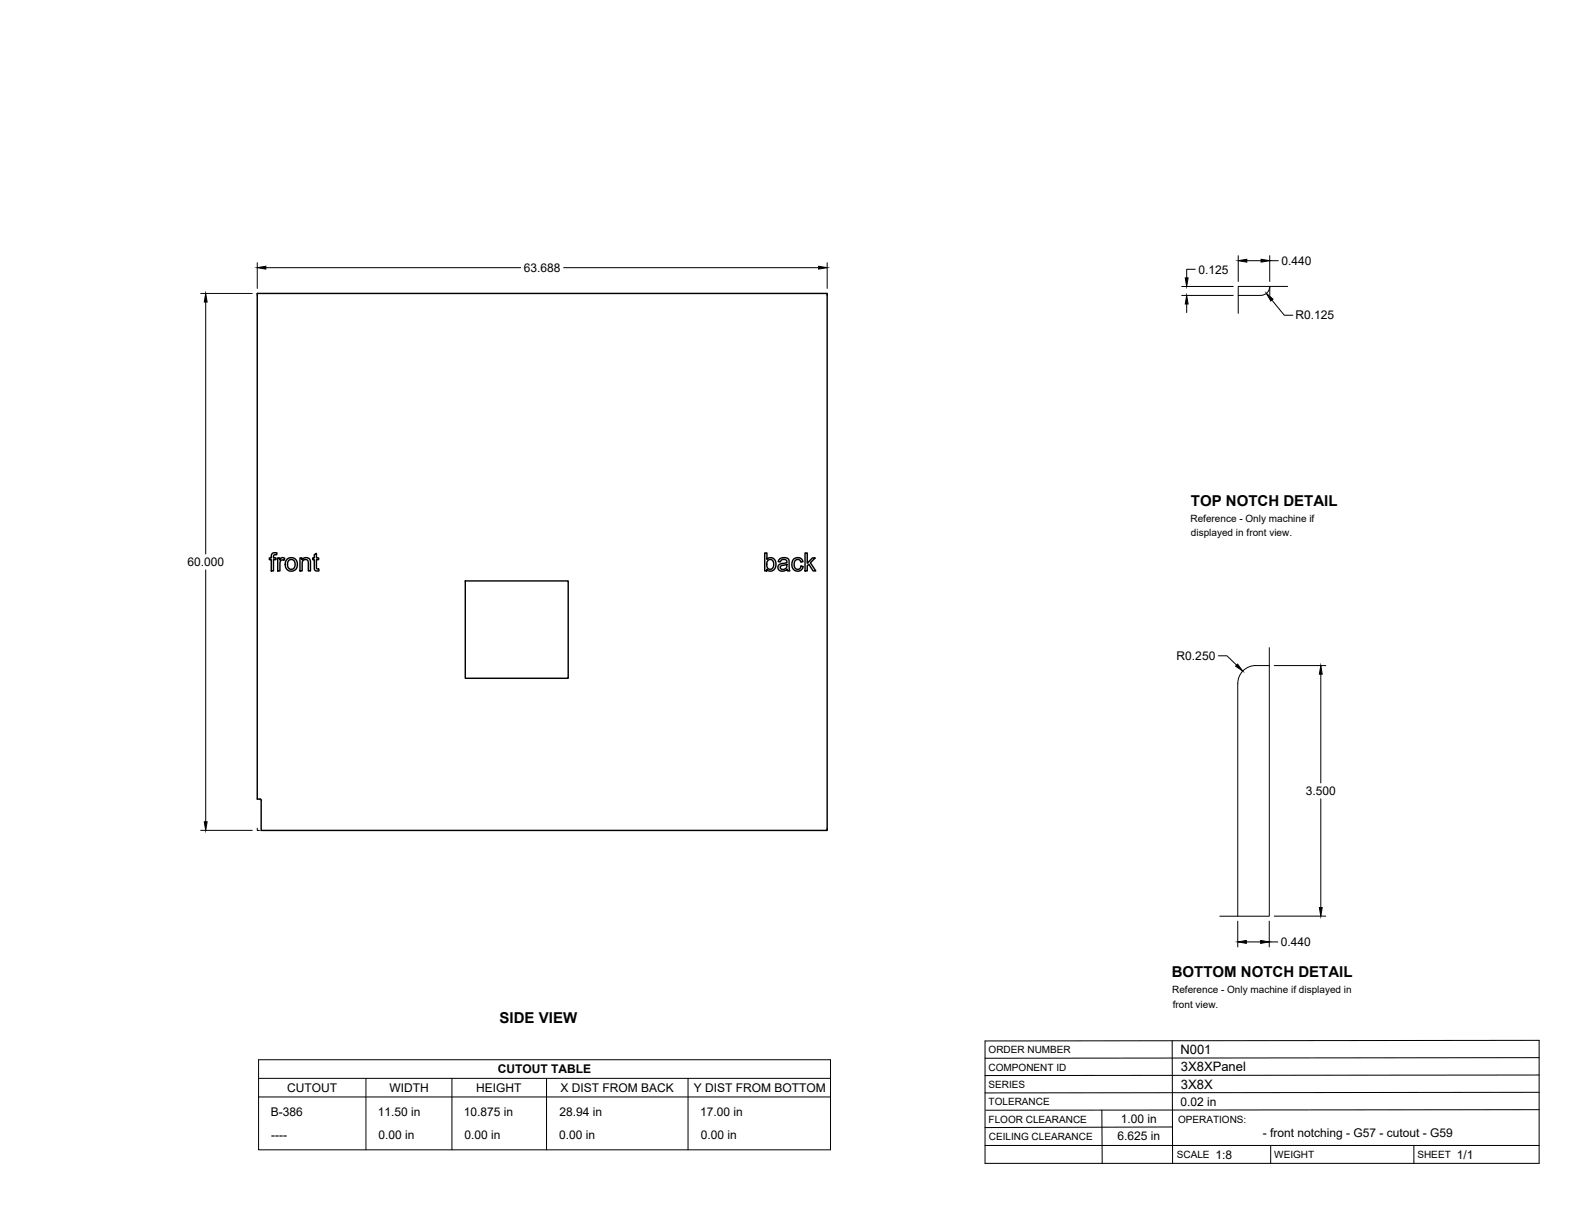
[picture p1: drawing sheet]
<svg xmlns="http://www.w3.org/2000/svg" width="559mm" height="432mm" viewBox="0 0 559 432" stroke-linecap="round" stroke-linejoin="round" font-family="sans-serif">
<!-- layer: Visible -->
<g fill="none" stroke="#000" stroke-width=".51">
<path d="M91.3 104.1h202.2v190.5h-200.8v-10.7l-.2-.3-1.2-.1zM96.5 196.5l.7-.4 1.1 .1-.2 .7a.73 .73 0 0 0-.7-.1 .73 .73 0 0 0-.4 .7v.5h.9v.6h-.9v4h-.8v-4h-.6v-.6h.6zM98.5 198h.7v.6a1.12 1.12 0 0 1 1.8-.5l-.2 .7-.4-.1a1.06 1.06 0 0 0-1.1 1.5v2.4h-.8zM101.9 198.4l1-.5a2.33 2.33 0 0 1 2.6 2.9 2.33 2.33 0 0 1-3.7 1.2l-.6-1.3a2.64 2.64 0 0 1 .7-2.3zM102.4 198.9l1.2-.4 .9 .8 .2 1.4-.7 1.1-.9 .2-.9-.7-.2-1.2zM106.4 198h.7v.6a1.64 1.64 0 0 1 2-.7 1.64 1.64 0 0 1 1.1 1.8v2.9h-.8l-.1-3.5-.7-.6-1 .3-.4 .8v3h-.8zM111.5 196.8l.8-.5v1.7h.8v.6h-.8v3.1l.8 .2 .1 .6-.6 .1a1 1 0 0 1-1.1-1.4v-2.6h-.6v-.6h.6zM271.3 196.2h.8v2.3a1.97 1.97 0 0 1 2.5-.2 1.97 1.97 0 0 1 .7 2.4l-.3 .9a1.74 1.74 0 0 1-3 .4v.6h-.7zM272.5 198.8l.9-.3 .8 .4 .3 1.2-.2 1.2a1.2 1.2 0 0 1-1.5 .6 1.2 1.2 0 0 1-.8-1.4l.1-1zM276.5 198.5l.7-.5 1-.2 1.5 .5 .3 .6 .2 3.7h-.8l-.1-.6a1.76 1.76 0 0 1-2 .7 1.76 1.76 0 0 1-1.3-1.6l.8-.9 1.5-.4a.68 .68 0 0 0 .9-.6 .68 .68 0 0 0-.9-.7 1.11 1.11 0 0 0-1.4 .9l-.8-.1zM281.5 198.5a1.95 1.95 0 0 1 1.9-.7 1.95 1.95 0 0 1 1.5 1.5l-.8 .1a1.26 1.26 0 0 0-1.6-.8 1.26 1.26 0 0 0-.8 1.7l.3 1.1 .6 .5a1.14 1.14 0 0 0 1.6-1l.8 .1-.4 .9a2.06 2.06 0 0 1-2.4 .6 2.06 2.06 0 0 1-1.3-2.2zM285.6 196.2h.8v3.6l1.8-1.8h1.1l-1.8 1.7 1.9 2.9h-.9l-1.5-2.4-.6 .5v1.9h-.8z"/>
<path d="M165.1 206.1h36.5v34.6h-36.5zM277 200.8l1.4-.3a.43 .43 0 0 1 .6-.2 .43 .43 0 0 1 .2 .5 1.25 1.25 0 0 1-1 1.2 1.25 1.25 0 0 1-1.4-.7z"/>
</g>
<!-- layer: Reference -->
<path d="M92.1 104.1h-.8v.8M292.7 104.1h.8v.8M439.3 104.8h8M447.3 104.8a3.2 3.2 0 0 0 3.2-3.2v3.2M456.9 101.6h-17.6v9.6M450.3 236.2a12.8 12.8 0 0 0-7.7 .6 6.4 6.4 0 0 0-3.4 5.7l-.1 82.6M450.3 229.8v95.3h-17.5M91.3 293.8v.8h.8M293.5 293.8v.8h-.8" fill="none" stroke="#000" stroke-width=".35"/>
<!-- layer: Titleblock -->
<path d="M349.5 369.3l196.6-.2v43.7h-196.6zM415.9 369.3l.1 43.5M546.1 375.3l-196.6 .2M390.9 393.9l.2 18.9M416 399.9l-66.5 .2M546.1 393.7l-196.3 .2M546.1 387.6l-196.6 .2M546.1 381.4l-196.6 .2M349.5 406.4h196.6M450.8 406.4v6.4M501.6 406.4v6.4" fill="none" stroke="#000" stroke-width=".36"/>
<!-- layer: Custom Tables -->
<path d="M91.7 376h203v32h-203zM91.7 382.6h203M91.7 389.2h203M129.8 382.6v25.4M160.3 382.6v25.4M193.9 382.6v25.4M244.1 382.6v25.4" fill="none" stroke="#000" stroke-width=".35"/>
<!-- layer: FD_Dimensions -->
<g fill="none" stroke="#000" stroke-width=".35">
<path d="M91.3 93.2v9.1M94.3 95h90.5M200 95h90.4M293.5 93.2v9.1M424.1 95.5h-3.1v3.1M439.3 90.7v9.2M442.4 92.5h5M450.5 90.7v9.2M450.5 92.5h3M71.2 104.1h18.3M73 107.2v89.4M419.2 104.8h18.3"/>
<path d="M419.2 101.6h18.3M421 107.9v3M451.3 106.5l4.4 5.3h3M73 202.2v89.4M432.3 232.7h3l3.4 3.3M452.1 236.2h18.3M468.6 239.2v38.6M71.2 294.6h18.3M468.6 283.4v38.6M439.1 326.8v9.2M442.2 334.2h5.1M450.3 326.8v9.2"/>
<path d="M450.3 334.2h3.1M452.1 325.1h18.3"/>
</g>
<g fill="#000" stroke="#000" stroke-width=".35">
<path d="M91.3 95l3-.5v1zM290.4 94.5l3.1 .5-3.1 .5zM420.5 98.6h1l-.5 3zM439.3 92.5l3.1-.5v1zM447.4 92l3.1 .5-3.1 .5zM73 104.1l.5 3.1h-1zM421 104.8l.5 3.1h-1zM449.3 104.1l2.4 2-.8 .7zM439.1 235.6l1.8 2.5-2.5-1.8zM468.6 236.2l.5 3h-1zM72.5 291.6h1l-.5 3zM439.1 334.2l3.1-.5v1z"/>
<path d="M447.3 333.7l3 .5-3 .5zM468.1 322h1l-.5 3.1z"/>
</g>
<g font-size="5.3">
<text x="422.6" y="179.5">TOP NOTCH DETAIL</text>
<text x="415.8" y="346.8">BOTTOM NOTCH DETAIL</text>
<text x="177.3" y="363.1">SIDE VIEW</text>
</g>
<g font-size="4.6">
<text x="418.8" y="373.8">N001</text>
<text x="419" y="380.1">3X8XPanel</text>
<text x="419" y="386.2">3X8X</text>
</g>
<g font-size="4.3">
<text x="454.6" y="94">0.440</text>
<text x="185.9" y="96.5">63.688</text>
<text x="425.2" y="97">0.125</text>
<text x="459.6" y="113.3">R0.125</text>
<text x="66.5" y="200.9">60.000</text>
<text x="417.5" y="234.2">R0.250</text>
<text x="463.3" y="282.1">3.500</text>
<text x="454.5" y="335.7">0.440</text>
<text x="176.6" y="380.8">CUTOUT TABLE</text>
<text x="101.9" y="387.4">CUTOUT</text>
<text x="138.2" y="387.4">WIDTH</text>
<text x="169" y="387.4">HEIGHT</text>
<text x="198.9" y="387.4">X DIST FROM BACK</text>
<text x="246.1" y="387.4">Y DIST FROM BOTTOM</text>
<text x="418.8" y="392.4">0.02 in</text>
<text x="96.1" y="396.1">B-386</text>
<text x="134.1" y="396.1">11.50 in</text>
<text x="164.6" y="396.1">10.875 in</text>
<text x="198.5" y="396.1">28.94 in</text>
<text x="248.4" y="396.1">17.00 in</text>
<text x="397.7" y="398.3">1.00 in</text>
<text x="96.2" y="404">----</text>
<text x="134.3" y="404">0.00 in</text>
<text x="164.8" y="404">0.00 in</text>
<text x="198.4" y="404">0.00 in</text>
<text x="248.6" y="404">0.00 in</text>
<text x="396.5" y="404.3">6.625 in</text>
<text x="448.1" y="403.3">- front notching - G57 - cutout - G59</text>
<text x="431.3" y="411.1">1:8</text>
<text x="516.9" y="411.1">1/1</text>
</g>
<g font-size="3.5">
<text x="422.4" y="185">Reference - Only machine if</text>
<text x="422.6" y="190.2">displayed in front view.</text>
<text x="415.9" y="352.4">Reference - Only machine if displayed in</text>
<text x="416.1" y="357.5">front view.</text>
<text x="350.8" y="373.6">ORDER NUMBER</text>
<text x="350.8" y="379.9">COMPONENT ID</text>
<text x="350.8" y="386.1">SERIES</text>
<text x="350.8" y="392.2">TOLERANCE</text>
<text x="350.8" y="398.4">FLOOR CLEARANCE</text>
<text x="418" y="398.4">OPERATIONS:</text>
<text x="350.8" y="404.4">CEILING CLEARANCE</text>
<text x="417.5" y="410.9">SCALE</text>
<text x="452.1" y="410.9">WEIGHT</text>
<text x="502.9" y="410.9">SHEET</text>
</g>
</svg>
